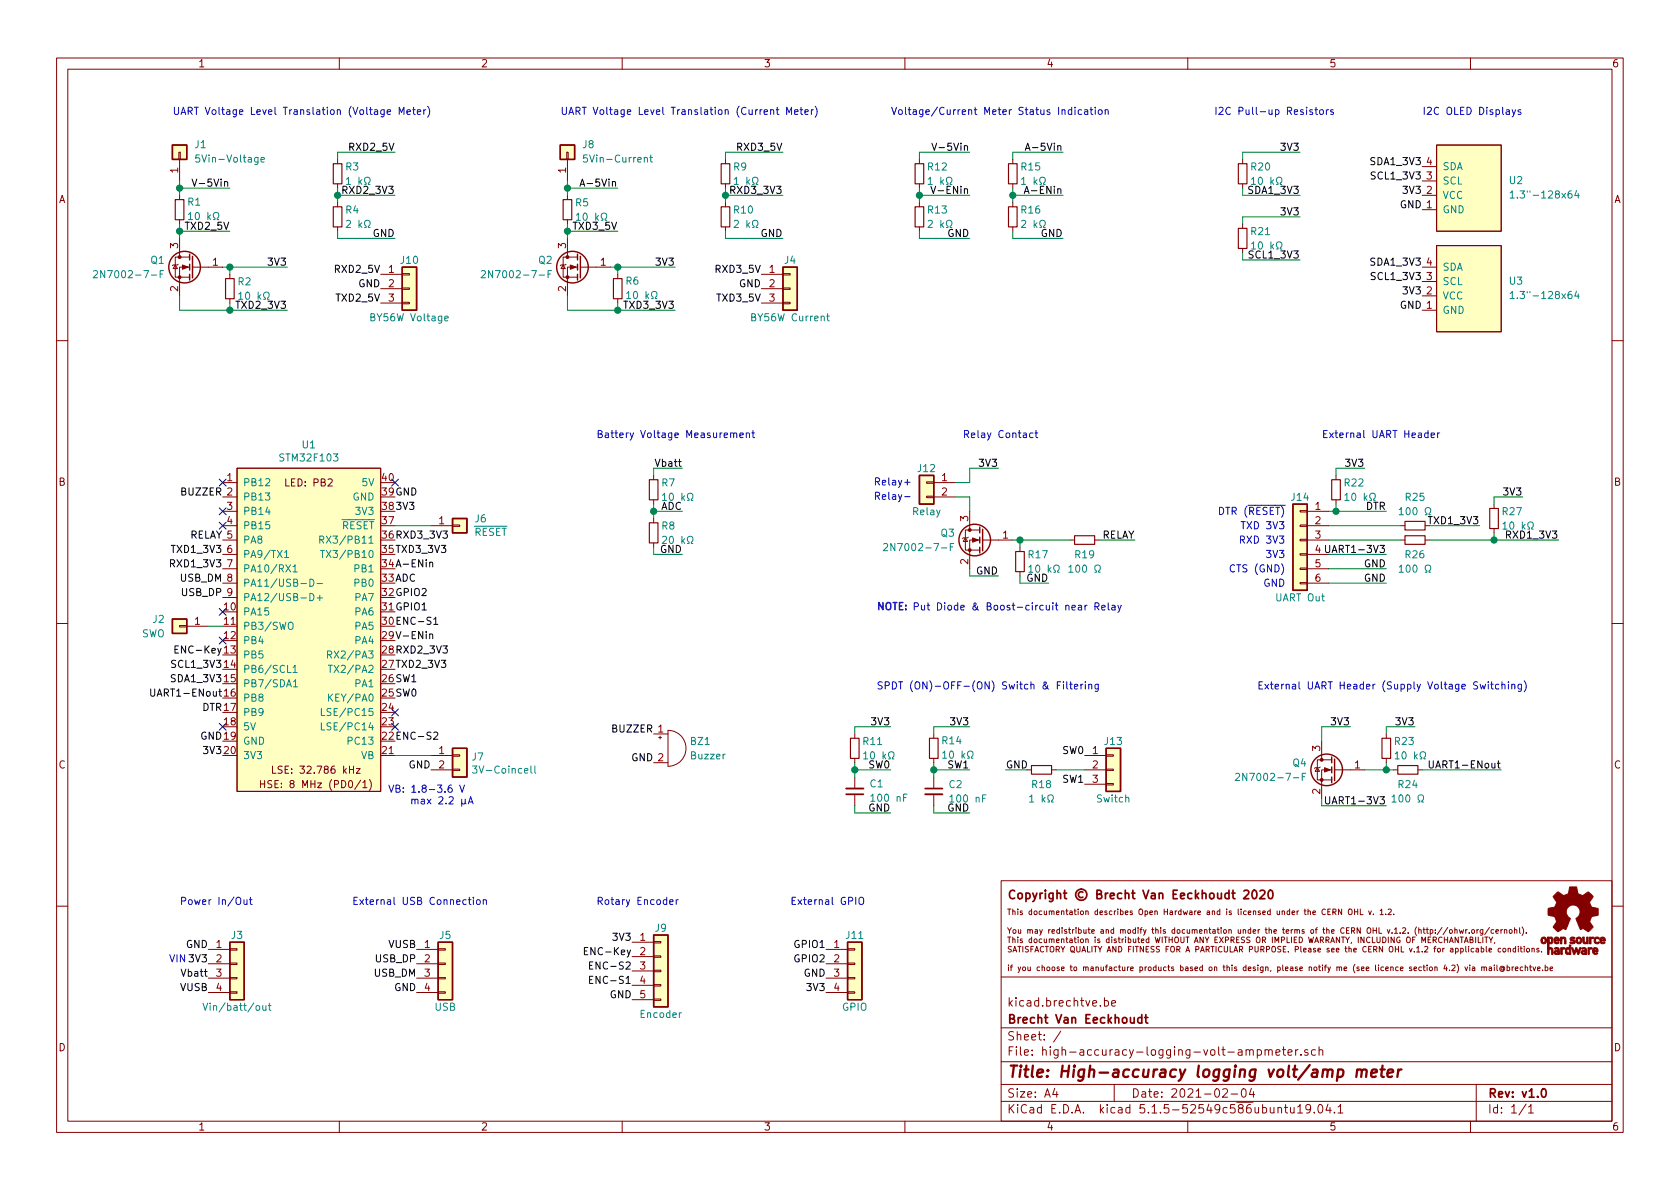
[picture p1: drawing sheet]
EESchema Schematic File Version 4
EELAYER 30 0
EELAYER END
$Descr A4 11693 8268
encoding utf-8
Sheet 1 1
Title "High-accuracy logging volt/amp meter"
Date "2021-02-04"
Rev "v1.0"
Comp "Brecht Van Eeckhoudt"
Comment1 "kicad.brechtve.be"
Comment2 ""
Comment3 ""
Comment4 ""
$EndDescr
$Comp
L BrechtVE_Aesthetics:Symbol_OSHW-Logo_11.4x12mm G1
U 1 1
P 10950 6400
F 0 "G1" H 10950 6195 60  0001 C CNN
F 1 "Symbol_OSHW-Logo_11.4x12mm" H 10950 6605 60  0001 C CNN
F 2 "BrechtVE_Aesthetics:OSHW-Logo_5.7x6mm_SolderMask" H 10950 6400 50  0001 C CNN
F 3 "" H 10950 6400 50  0001 C CNN
	1    10950 6400
	1    0    0    -1  
$EndComp
$Comp
L Connector_Generic:Conn_01x06 J14
U 1 1
P 9050 3750
F 0 "J14" H 9050 4050 50  0000 C CNN
F 1 "UART Out" H 9050 3350 50  0000 C CNN
F 2 "Connector_JST:JST_XH_B6B-XH-A_1x06_P2.50mm_Vertical" H 9050 3750 50  0001 C CNN
F 3 "~" H 9050 3750 50  0001 C CNN
	1    9050 3750
	-1   0    0    -1  
$EndComp
$Comp
L Connector_Generic:Conn_01x04 J5
U 1 1
P 3100 6700
F 0 "J5" H 3100 6900 50  0000 C CNN
F 1 "USB" H 3100 6400 50  0000 C CNN
F 2 "Connector_JST:JST_XH_B4B-XH-A_1x04_P2.50mm_Vertical" H 3100 6700 50  0001 C CNN
F 3 "~" H 3100 6700 50  0001 C CNN
	1    3100 6700
	1    0    0    -1  
$EndComp
$Comp
L Connector_Generic:Conn_01x01 J6
U 1 1
P 3200 3650
F 0 "J6" H 3300 3700 50  0000 L CNN
F 1 "~RESET" H 3300 3600 50  0000 L CNN
F 2 "Connector_PinHeader_2.54mm:PinHeader_1x01_P2.54mm_Vertical" H 3200 3650 50  0001 C CNN
F 3 "~" H 3200 3650 50  0001 C CNN
	1    3200 3650
	1    0    0    -1  
$EndComp
Text Label 1550 4050 2    50   ~ 0
USB_DM
Text Label 1550 4150 2    50   ~ 0
USB_DP
Text Label 2900 6700 2    50   ~ 0
USB_DP
Text Label 2900 6800 2    50   ~ 0
USB_DM
Text Label 2900 6900 2    50   ~ 0
GND
Text Label 1550 3850 2    50   ~ 0
TXD1_3V3
Text Label 1550 3950 2    50   ~ 0
RXD1_3V3
Text Label 2750 3450 0    50   ~ 0
GND
Text Label 2750 3550 0    50   ~ 0
3V3
Text Label 1550 5250 2    50   ~ 0
3V3
Text Label 2750 4650 0    50   ~ 0
TXD2_3V3
Text Label 2750 4550 0    50   ~ 0
RXD2_3V3
Text Label 2750 3750 0    50   ~ 0
RXD3_3V3
Text Label 2750 3850 0    50   ~ 0
TXD3_3V3
Text Label 2000 2150 2    50   ~ 0
TXD2_3V3
Text Label 10300 3650 2    50   ~ 0
TXD1_3V3
Text Label 10850 3750 2    50   ~ 0
RXD1_3V3
Text Label 9650 3950 2    50   ~ 0
GND
Text Label 1550 5150 2    50   ~ 0
GND
Text Label 9650 4050 2    50   ~ 0
GND
$Comp
L Connector_Generic:Conn_01x01 J2
U 1 1
P 1250 4350
F 0 "J2" H 1350 4400 50  0000 L CNN
F 1 "SWO" H 1350 4300 50  0000 L CNN
F 2 "Connector_PinHeader_2.54mm:PinHeader_1x01_P2.54mm_Vertical" H 1250 4350 50  0001 C CNN
F 3 "~" H 1250 4350 50  0001 C CNN
	1    1250 4350
	-1   0    0    -1  
$EndComp
Wire Wire Line
	1450 4350 1550 4350
Wire Wire Line
	2750 3650 3000 3650
Text Label 1550 4650 2    50   ~ 0
SCL1_3V3
Text Label 1550 4750 2    50   ~ 0
SDA1_3V3
Text Label 2900 6600 2    50   ~ 0
VUSB
$Comp
L Connector_Generic:Conn_01x03 J13
U 1 1
P 7750 5350
F 0 "J13" H 7750 5550 50  0000 C CNN
F 1 "Switch" H 7750 5150 50  0000 C CNN
F 2 "Connector_JST:JST_XH_B3B-XH-A_1x03_P2.50mm_Vertical" H 7750 5350 50  0001 C CNN
F 3 "~" H 7750 5350 50  0001 C CNN
	1    7750 5350
	1    0    0    -1  
$EndComp
Text Label 9900 1250 2    50   ~ 0
SCL1_3V3
Text Label 9900 1950 2    50   ~ 0
SCL1_3V3
Text Label 9900 2050 2    50   ~ 0
3V3
Text Label 9900 1350 2    50   ~ 0
3V3
Text Label 9900 1450 2    50   ~ 0
GND
Text Label 9900 2150 2    50   ~ 0
GND
Text Label 9900 1850 2    50   ~ 0
SDA1_3V3
Text Label 9900 1150 2    50   ~ 0
SDA1_3V3
$Comp
L high-accuracy-logging-volt-ampmeter:1.3"-128x64-I2C-OLED U2
U 1 1
P 10300 1300
F 0 "U2" V 10350 1100 50  0000 R CNN
F 1 "1.3\"-128x64" V 10250 1100 50  0000 R CNN
F 2 "high-accuracy-logging-volt-ampmeter:1.3INCH-128x64-I2C-OLED-NoHoles" H 10250 1300 50  0001 C CNN
F 3 "" H 10250 1300 50  0001 C CNN
	1    10300 1300
	0    -1   -1   0   
$EndComp
$Comp
L high-accuracy-logging-volt-ampmeter:STM32F103 U1
U 1 1
P 2150 4350
F 0 "U1" H 2150 5615 50  0000 C CNN
F 1 "STM32F103" H 2150 5524 50  0000 C CNN
F 2 "high-accuracy-logging-volt-ampmeter:STM32F103" H 2150 4350 50  0001 C CNN
F 3 "" H 2150 4350 50  0001 C CNN
	1    2150 4350
	1    0    0    -1  
$EndComp
$Comp
L high-accuracy-logging-volt-ampmeter:1.3"-128x64-I2C-OLED U3
U 1 1
P 10300 2000
F 0 "U3" V 10350 1800 50  0000 R CNN
F 1 "1.3\"-128x64" V 10250 1800 50  0000 R CNN
F 2 "high-accuracy-logging-volt-ampmeter:1.3INCH-128x64-I2C-OLED-NoHoles" H 10250 2000 50  0001 C CNN
F 3 "" H 10250 2000 50  0001 C CNN
	1    10300 2000
	0    -1   -1   0   
$EndComp
$Comp
L Device:R_Small R20
U 1 1
P 8650 1200
F 0 "R20" H 8700 1250 50  0000 L CNN
F 1 "10 kΩ" H 8700 1150 50  0000 L CNN
F 2 "Resistor_SMD:R_0805_2012Metric_Pad1.15x1.40mm_HandSolder" H 8650 1200 50  0001 C CNN
F 3 "~" H 8650 1200 50  0001 C CNN
	1    8650 1200
	1    0    0    -1  
$EndComp
$Comp
L Device:R_Small R21
U 1 1
P 8650 1650
F 0 "R21" H 8700 1700 50  0000 L CNN
F 1 "10 kΩ" H 8700 1600 50  0000 L CNN
F 2 "Resistor_SMD:R_0805_2012Metric_Pad1.15x1.40mm_HandSolder" H 8650 1650 50  0001 C CNN
F 3 "~" H 8650 1650 50  0001 C CNN
	1    8650 1650
	1    0    0    -1  
$EndComp
Text Label 9050 1050 2    50   ~ 0
3V3
Text Label 9050 1500 2    50   ~ 0
3V3
Text Label 9050 1350 2    50   ~ 0
SDA1_3V3
Text Label 9050 1800 2    50   ~ 0
SCL1_3V3
$Comp
L Device:R_Small R25
U 1 1
P 9850 3650
F 0 "R25" V 9650 3650 50  0000 C CNN
F 1 "100 Ω" V 9750 3650 50  0000 C CNN
F 2 "Resistor_SMD:R_0805_2012Metric_Pad1.15x1.40mm_HandSolder" H 9850 3650 50  0001 C CNN
F 3 "~" H 9850 3650 50  0001 C CNN
	1    9850 3650
	0    1    1    0   
$EndComp
$Comp
L Device:R_Small R27
U 1 1
P 10400 3600
F 0 "R27" H 10450 3650 50  0000 L CNN
F 1 "10 kΩ" H 10450 3550 50  0000 L CNN
F 2 "Resistor_SMD:R_0805_2012Metric_Pad1.15x1.40mm_HandSolder" H 10400 3600 50  0001 C CNN
F 3 "~" H 10400 3600 50  0001 C CNN
	1    10400 3600
	1    0    0    -1  
$EndComp
Text Label 10600 3450 2    50   ~ 0
3V3
$Comp
L Device:R_Small R26
U 1 1
P 9850 3750
F 0 "R26" V 9950 3750 50  0000 C CNN
F 1 "100 Ω" V 10050 3750 50  0000 C CNN
F 2 "Resistor_SMD:R_0805_2012Metric_Pad1.15x1.40mm_HandSolder" H 9850 3750 50  0001 C CNN
F 3 "~" H 9850 3750 50  0001 C CNN
	1    9850 3750
	0    -1   1    0   
$EndComp
$Comp
L Transistor_FET:2N7002 Q4
U 1 1
P 9300 5350
F 0 "Q4" H 9500 5400 50  0000 L CNN
F 1 "2N7002-7-F" H 9500 5300 50  0000 L CNN
F 2 "Package_TO_SOT_SMD:SOT-23_Handsoldering" H 9500 5275 50  0001 L CIN
F 3 "https://www.mouser.be/datasheet/2/115/2N7002-1591994.pdf" H 9300 5350 50  0001 L CNN
	1    9300 5350
	-1   0    0    -1  
$EndComp
Text Label 9400 5050 2    50   ~ 0
3V3
$Comp
L Device:R_Small R3
U 1 1
P 2350 1200
F 0 "R3" H 2400 1250 50  0000 L CNN
F 1 "1 kΩ" H 2400 1150 50  0000 L CNN
F 2 "Resistor_SMD:R_0805_2012Metric_Pad1.15x1.40mm_HandSolder" H 2350 1200 50  0001 C CNN
F 3 "~" H 2350 1200 50  0001 C CNN
	1    2350 1200
	1    0    0    -1  
$EndComp
$Comp
L Device:R_Small R4
U 1 1
P 2350 1500
F 0 "R4" H 2400 1550 50  0000 L CNN
F 1 "2 kΩ" H 2400 1450 50  0000 L CNN
F 2 "Resistor_SMD:R_0805_2012Metric_Pad1.15x1.40mm_HandSolder" H 2350 1500 50  0001 C CNN
F 3 "~" H 2350 1500 50  0001 C CNN
	1    2350 1500
	1    0    0    -1  
$EndComp
Text Label 2750 1650 2    50   ~ 0
GND
Wire Wire Line
	2350 1400 2350 1350
Text Label 2750 1050 2    50   ~ 0
RXD2_5V
Text Label 2750 1350 2    50   ~ 0
RXD2_3V3
$Comp
L Device:R_Small R9
U 1 1
P 5050 1200
F 0 "R9" H 5100 1250 50  0000 L CNN
F 1 "1 kΩ" H 5100 1150 50  0000 L CNN
F 2 "Resistor_SMD:R_0805_2012Metric_Pad1.15x1.40mm_HandSolder" H 5050 1200 50  0001 C CNN
F 3 "~" H 5050 1200 50  0001 C CNN
	1    5050 1200
	1    0    0    -1  
$EndComp
$Comp
L Device:R_Small R10
U 1 1
P 5050 1500
F 0 "R10" H 5100 1550 50  0000 L CNN
F 1 "2 kΩ" H 5100 1450 50  0000 L CNN
F 2 "Resistor_SMD:R_0805_2012Metric_Pad1.15x1.40mm_HandSolder" H 5050 1500 50  0001 C CNN
F 3 "~" H 5050 1500 50  0001 C CNN
	1    5050 1500
	1    0    0    -1  
$EndComp
Text Label 5450 1650 2    50   ~ 0
GND
Wire Wire Line
	5050 1400 5050 1350
Text Label 5450 1050 2    50   ~ 0
RXD3_5V
Text Label 5450 1350 2    50   ~ 0
RXD3_3V3
$Comp
L Transistor_FET:2N7002 Q1
U 1 1
P 1350 1850
F 0 "Q1" H 1550 1900 50  0000 L CNN
F 1 "2N7002-7-F" H 1550 1800 50  0000 L CNN
F 2 "Package_TO_SOT_SMD:SOT-23_Handsoldering" H 1550 1775 50  0001 L CIN
F 3 "https://www.mouser.be/datasheet/2/115/2N7002-1591994.pdf" H 1350 1850 50  0001 L CNN
	1    1350 1850
	-1   0    0    -1  
$EndComp
$Comp
L Device:R_Small R2
U 1 1
P 1600 2000
F 0 "R2" H 1650 2050 50  0000 L CNN
F 1 "10 kΩ" H 1650 1950 50  0000 L CNN
F 2 "Resistor_SMD:R_0805_2012Metric_Pad1.15x1.40mm_HandSolder" H 1600 2000 50  0001 C CNN
F 3 "~" H 1600 2000 50  0001 C CNN
	1    1600 2000
	1    0    0    -1  
$EndComp
Text Label 1600 1600 2    50   ~ 0
TXD2_5V
Text Label 4700 2150 2    50   ~ 0
TXD3_3V3
$Comp
L Device:R_Small R5
U 1 1
P 3950 1450
F 0 "R5" H 4000 1500 50  0000 L CNN
F 1 "10 kΩ" H 4000 1400 50  0000 L CNN
F 2 "Resistor_SMD:R_0805_2012Metric_Pad1.15x1.40mm_HandSolder" H 3950 1450 50  0001 C CNN
F 3 "~" H 3950 1450 50  0001 C CNN
	1    3950 1450
	1    0    0    -1  
$EndComp
Text Label 4300 1600 2    50   ~ 0
TXD3_5V
$Comp
L Connector_Generic:Conn_01x01 J1
U 1 1
P 1250 1050
F 0 "J1" V 1300 1150 50  0000 L CNN
F 1 "5Vin-Voltage" V 1200 1150 50  0000 L CNN
F 2 "Connector_PinHeader_2.54mm:PinHeader_1x01_P2.54mm_Vertical" H 1250 1050 50  0001 C CNN
F 3 "~" H 1250 1050 50  0001 C CNN
	1    1250 1050
	0    1    -1   0   
$EndComp
$Comp
L Connector_Generic:Conn_01x01 J8
U 1 1
P 3950 1050
F 0 "J8" V 4000 1150 50  0000 L CNN
F 1 "5Vin-Current" V 3900 1150 50  0000 L CNN
F 2 "Connector_PinHeader_2.54mm:PinHeader_1x01_P2.54mm_Vertical" H 3950 1050 50  0001 C CNN
F 3 "~" H 3950 1050 50  0001 C CNN
	1    3950 1050
	0    1    -1   0   
$EndComp
Wire Wire Line
	9200 5550 9200 5600
Wire Wire Line
	9750 3650 9250 3650
Wire Wire Line
	9750 3750 9250 3750
$Comp
L Connector_Generic:Conn_01x02 J12
U 1 1
P 6450 3350
F 0 "J12" H 6450 3450 50  0000 C CNN
F 1 "Relay" H 6450 3150 50  0000 C CNN
F 2 "Connector_JST:JST_XH_B2B-XH-A_1x02_P2.50mm_Vertical" H 6450 3350 50  0001 C CNN
F 3 "~" H 6450 3350 50  0001 C CNN
	1    6450 3350
	-1   0    0    -1  
$EndComp
$Comp
L Connector_Generic:Conn_01x04 J3
U 1 1
P 1650 6700
F 0 "J3" H 1650 6900 50  0000 C CNN
F 1 "Vin/batt/out" H 1650 6400 50  0000 C CNN
F 2 "Connector_JST:JST_XH_B4B-XH-A_1x04_P2.50mm_Vertical" H 1650 6700 50  0001 C CNN
F 3 "~" H 1650 6700 50  0001 C CNN
	1    1650 6700
	1    0    0    -1  
$EndComp
$Comp
L Connector_Generic:Conn_01x04 J11
U 1 1
P 5950 6700
F 0 "J11" H 5950 6900 50  0000 C CNN
F 1 "GPIO" H 5950 6400 50  0000 C CNN
F 2 "Connector_JST:JST_XH_B4B-XH-A_1x04_P2.50mm_Vertical" H 5950 6700 50  0001 C CNN
F 3 "~" H 5950 6700 50  0001 C CNN
	1    5950 6700
	1    0    0    -1  
$EndComp
Text Label 1550 4950 2    50   ~ 0
DTR
Text Label 9650 3550 2    50   ~ 0
DTR
Text Label 5750 6900 2    50   ~ 0
3V3
Text Label 5750 6800 2    50   ~ 0
GND
Text Label 1550 4550 2    50   ~ 0
ENC-Key
Text Label 2750 5150 0    50   ~ 0
ENC-S2
Text Label 2750 4350 0    50   ~ 0
ENC-S1
Text Label 7550 5250 2    50   ~ 0
SW0
Text Label 7550 5450 2    50   ~ 0
SW1
Text Label 2750 4850 0    50   ~ 0
SW0
Text Label 2750 4750 0    50   ~ 0
SW1
Text Label 6950 4000 2    50   ~ 0
GND
$Comp
L Device:R_Small R17
U 1 1
P 7100 3900
F 0 "R17" H 7150 3950 50  0000 L CNN
F 1 "10 kΩ" H 7150 3850 50  0000 L CNN
F 2 "Resistor_SMD:R_0805_2012Metric_Pad1.15x1.40mm_HandSolder" H 7100 3900 50  0001 C CNN
F 3 "~" H 7100 3900 50  0001 C CNN
	1    7100 3900
	1    0    0    -1  
$EndComp
$Comp
L Device:R_Small R23
U 1 1
P 9650 5200
F 0 "R23" H 9700 5250 50  0000 L CNN
F 1 "10 kΩ" H 9700 5150 50  0000 L CNN
F 2 "Resistor_SMD:R_0805_2012Metric_Pad1.15x1.40mm_HandSolder" H 9650 5200 50  0001 C CNN
F 3 "~" H 9650 5200 50  0001 C CNN
	1    9650 5200
	1    0    0    -1  
$EndComp
Connection ~ 9650 5350
Wire Wire Line
	9650 5350 9500 5350
Text Label 7300 4050 2    50   ~ 0
GND
Wire Wire Line
	7050 3750 7100 3750
Text Label 7900 3750 2    50   ~ 0
RELAY
Text Label 1550 3750 2    50   ~ 0
RELAY
$Comp
L Device:R_Small R14
U 1 1
P 6500 5200
F 0 "R14" H 6550 5150 50  0000 L CNN
F 1 "10 kΩ" H 6550 5250 50  0000 L CNN
F 2 "Resistor_SMD:R_0805_2012Metric_Pad1.15x1.40mm_HandSolder" H 6500 5200 50  0001 C CNN
F 3 "~" H 6500 5200 50  0001 C CNN
	1    6500 5200
	1    0    0    1   
$EndComp
$Comp
L Device:R_Small R11
U 1 1
P 5950 5200
F 0 "R11" H 6000 5250 50  0000 L CNN
F 1 "10 kΩ" H 6000 5150 50  0000 L CNN
F 2 "Resistor_SMD:R_0805_2012Metric_Pad1.15x1.40mm_HandSolder" H 5950 5200 50  0001 C CNN
F 3 "~" H 5950 5200 50  0001 C CNN
	1    5950 5200
	1    0    0    -1  
$EndComp
Text Label 6750 5050 2    50   ~ 0
3V3
Text Label 6200 5050 2    50   ~ 0
3V3
$Comp
L Device:Buzzer BZ1
U 1 1
P 4650 5200
F 0 "BZ1" H 4800 5250 50  0000 L CNN
F 1 "Buzzer" H 4800 5150 50  0000 L CNN
F 2 "Buzzer_Beeper:Buzzer_12x9.5RM7.6" V 4625 5300 50  0001 C CNN
F 3 "~" V 4625 5300 50  0001 C CNN
	1    4650 5200
	1    0    0    -1  
$EndComp
Text Label 4550 5300 2    50   ~ 0
GND
Text Label 1550 3450 2    50   ~ 0
BUZZER
Text Label 4550 5100 2    50   ~ 0
BUZZER
$Comp
L Device:C_Small C1
U 1 1
P 5950 5500
F 0 "C1" H 6050 5450 50  0000 L CNN
F 1 "100 nF" H 6050 5550 50  0000 L CNN
F 2 "Capacitor_SMD:C_0805_2012Metric_Pad1.15x1.40mm_HandSolder" H 5950 5500 50  0001 C CNN
F 3 "~" H 5950 5500 50  0001 C CNN
	1    5950 5500
	1    0    0    1   
$EndComp
$Comp
L Device:C_Small C2
U 1 1
P 6500 5500
F 0 "C2" H 6600 5550 50  0000 L CNN
F 1 "100 nF" H 6600 5450 50  0000 L CNN
F 2 "Capacitor_SMD:C_0805_2012Metric_Pad1.15x1.40mm_HandSolder" H 6500 5500 50  0001 C CNN
F 3 "~" H 6500 5500 50  0001 C CNN
	1    6500 5500
	1    0    0    -1  
$EndComp
Text Label 6750 5650 2    50   ~ 0
GND
Text Label 6200 5650 2    50   ~ 0
GND
$Comp
L Device:R_Small R19
U 1 1
P 7550 3750
F 0 "R19" V 7650 3750 50  0000 C CNN
F 1 "100 Ω" V 7750 3750 50  0000 C CNN
F 2 "Resistor_SMD:R_0805_2012Metric_Pad1.15x1.40mm_HandSolder" H 7550 3750 50  0001 C CNN
F 3 "~" H 7550 3750 50  0001 C CNN
	1    7550 3750
	0    1    1    0   
$EndComp
$Comp
L Device:R_Small R24
U 1 1
P 9800 5350
F 0 "R24" V 9900 5350 50  0000 C CNN
F 1 "100 Ω" V 10000 5350 50  0000 C CNN
F 2 "Resistor_SMD:R_0805_2012Metric_Pad1.15x1.40mm_HandSolder" H 9800 5350 50  0001 C CNN
F 3 "~" H 9800 5350 50  0001 C CNN
	1    9800 5350
	0    1    1    0   
$EndComp
Wire Wire Line
	9700 5350 9650 5350
$Comp
L Device:R_Small R18
U 1 1
P 7250 5350
F 0 "R18" V 7350 5350 50  0000 C CNN
F 1 "1 kΩ" V 7450 5350 50  0000 C CNN
F 2 "Resistor_SMD:R_0805_2012Metric_Pad1.15x1.40mm_HandSolder" H 7250 5350 50  0001 C CNN
F 3 "~" H 7250 5350 50  0001 C CNN
	1    7250 5350
	0    1    1    0   
$EndComp
Wire Wire Line
	10450 5350 9900 5350
$Comp
L Device:R_Small R22
U 1 1
P 9300 3400
F 0 "R22" H 9350 3450 50  0000 L CNN
F 1 "10 kΩ" H 9350 3350 50  0000 L CNN
F 2 "Resistor_SMD:R_0805_2012Metric_Pad1.15x1.40mm_HandSolder" H 9300 3400 50  0001 C CNN
F 3 "~" H 9300 3400 50  0001 C CNN
	1    9300 3400
	1    0    0    -1  
$EndComp
Text Label 9500 3250 2    50   ~ 0
3V3
Text Label 9850 5050 2    50   ~ 0
3V3
Text Label 5750 6600 2    50   ~ 0
GPIO1
Text Label 5750 6700 2    50   ~ 0
GPIO2
Text Label 2750 4250 0    50   ~ 0
GPIO1
Text Label 2750 4150 0    50   ~ 0
GPIO2
$Comp
L Device:R_Small R7
U 1 1
P 4550 3400
F 0 "R7" H 4600 3450 50  0000 L CNN
F 1 "10 kΩ" H 4600 3350 50  0000 L CNN
F 2 "Resistor_SMD:R_0805_2012Metric_Pad1.15x1.40mm_HandSolder" H 4550 3400 50  0001 C CNN
F 3 "~" H 4550 3400 50  0001 C CNN
	1    4550 3400
	1    0    0    -1  
$EndComp
$Comp
L Device:R_Small R8
U 1 1
P 4550 3700
F 0 "R8" H 4600 3750 50  0000 L CNN
F 1 "20 kΩ" H 4600 3650 50  0000 L CNN
F 2 "Resistor_SMD:R_0805_2012Metric_Pad1.15x1.40mm_HandSolder" H 4550 3700 50  0001 C CNN
F 3 "~" H 4550 3700 50  0001 C CNN
	1    4550 3700
	1    0    0    -1  
$EndComp
Text Label 4750 3850 2    50   ~ 0
GND
Wire Wire Line
	4550 3600 4550 3550
Text Label 4750 3550 2    50   ~ 0
ADC
Text Label 2750 4050 0    50   ~ 0
ADC
NoConn ~ 1550 3550
NoConn ~ 1550 3650
NoConn ~ 1550 3350
NoConn ~ 1550 4250
NoConn ~ 1550 4450
NoConn ~ 2750 4950
Text Label 4700 1850 2    50   ~ 0
3V3
Text Label 2000 1850 2    50   ~ 0
3V3
$Comp
L Device:R_Small R12
U 1 1
P 6400 1200
F 0 "R12" H 6450 1250 50  0000 L CNN
F 1 "1 kΩ" H 6450 1150 50  0000 L CNN
F 2 "Resistor_SMD:R_0805_2012Metric_Pad1.15x1.40mm_HandSolder" H 6400 1200 50  0001 C CNN
F 3 "~" H 6400 1200 50  0001 C CNN
	1    6400 1200
	1    0    0    -1  
$EndComp
$Comp
L Device:R_Small R13
U 1 1
P 6400 1500
F 0 "R13" H 6450 1550 50  0000 L CNN
F 1 "2 kΩ" H 6450 1450 50  0000 L CNN
F 2 "Resistor_SMD:R_0805_2012Metric_Pad1.15x1.40mm_HandSolder" H 6400 1500 50  0001 C CNN
F 3 "~" H 6400 1500 50  0001 C CNN
	1    6400 1500
	1    0    0    -1  
$EndComp
Text Label 6750 1650 2    50   ~ 0
GND
Wire Wire Line
	6400 1400 6400 1350
$Comp
L Device:R_Small R15
U 1 1
P 7050 1200
F 0 "R15" H 7100 1250 50  0000 L CNN
F 1 "1 kΩ" H 7100 1150 50  0000 L CNN
F 2 "Resistor_SMD:R_0805_2012Metric_Pad1.15x1.40mm_HandSolder" H 7050 1200 50  0001 C CNN
F 3 "~" H 7050 1200 50  0001 C CNN
	1    7050 1200
	1    0    0    -1  
$EndComp
$Comp
L Device:R_Small R16
U 1 1
P 7050 1500
F 0 "R16" H 7100 1550 50  0000 L CNN
F 1 "2 kΩ" H 7100 1450 50  0000 L CNN
F 2 "Resistor_SMD:R_0805_2012Metric_Pad1.15x1.40mm_HandSolder" H 7050 1500 50  0001 C CNN
F 3 "~" H 7050 1500 50  0001 C CNN
	1    7050 1500
	1    0    0    -1  
$EndComp
Text Label 7400 1650 2    50   ~ 0
GND
Wire Wire Line
	7050 1400 7050 1350
Text Label 1600 1300 2    50   ~ 0
V-5Vin
Text Label 4300 1300 2    50   ~ 0
A-5Vin
Text Label 6750 1050 2    50   ~ 0
V-5Vin
Text Label 7400 1050 2    50   ~ 0
A-5Vin
Text Label 2750 3950 0    50   ~ 0
A-ENin
Text Label 7400 1350 2    50   ~ 0
A-ENin
Text Label 2750 4450 0    50   ~ 0
V-ENin
Text Label 6750 1350 2    50   ~ 0
V-ENin
Wire Wire Line
	5050 1100 5050 1050
Wire Wire Line
	5050 1050 5450 1050
Wire Wire Line
	5050 1350 5450 1350
Connection ~ 5050 1350
Wire Wire Line
	5050 1350 5050 1300
Wire Wire Line
	5050 1600 5050 1650
Wire Wire Line
	5050 1650 5450 1650
Wire Wire Line
	2350 1350 2750 1350
Connection ~ 2350 1350
Wire Wire Line
	2350 1350 2350 1300
Wire Wire Line
	2350 1600 2350 1650
Wire Wire Line
	2350 1650 2750 1650
Wire Wire Line
	2350 1100 2350 1050
Wire Wire Line
	2350 1050 2750 1050
Wire Wire Line
	6400 1100 6400 1050
Wire Wire Line
	6400 1050 6750 1050
Wire Wire Line
	6400 1600 6400 1650
Wire Wire Line
	6400 1650 6750 1650
Wire Wire Line
	6400 1350 6750 1350
Connection ~ 6400 1350
Wire Wire Line
	6400 1350 6400 1300
Wire Wire Line
	7050 1100 7050 1050
Wire Wire Line
	7050 1050 7400 1050
Wire Wire Line
	7050 1350 7400 1350
Connection ~ 7050 1350
Wire Wire Line
	7050 1350 7050 1300
Wire Wire Line
	7050 1600 7050 1650
Wire Wire Line
	7050 1650 7400 1650
$Comp
L Device:R_Small R1
U 1 1
P 1250 1450
F 0 "R1" H 1300 1400 50  0000 L CNN
F 1 "10 kΩ" H 1300 1500 50  0000 L CNN
F 2 "Resistor_SMD:R_0805_2012Metric_Pad1.15x1.40mm_HandSolder" H 1250 1450 50  0001 C CNN
F 3 "~" H 1250 1450 50  0001 C CNN
	1    1250 1450
	1    0    0    1   
$EndComp
Wire Wire Line
	1250 1250 1250 1300
Wire Wire Line
	1250 1300 1600 1300
Connection ~ 1250 1300
Wire Wire Line
	1250 1300 1250 1350
Wire Wire Line
	3950 1250 3950 1300
Wire Wire Line
	3950 1300 4300 1300
Connection ~ 3950 1300
Wire Wire Line
	3950 1300 3950 1350
$Comp
L Device:R_Small R6
U 1 1
P 4300 2000
F 0 "R6" H 4350 1950 50  0000 L CNN
F 1 "10 kΩ" H 4350 2050 50  0000 L CNN
F 2 "Resistor_SMD:R_0805_2012Metric_Pad1.15x1.40mm_HandSolder" H 4300 2000 50  0001 C CNN
F 3 "~" H 4300 2000 50  0001 C CNN
	1    4300 2000
	1    0    0    1   
$EndComp
Wire Wire Line
	4550 3300 4550 3250
Wire Wire Line
	4550 3250 4750 3250
Wire Wire Line
	4550 3550 4750 3550
Connection ~ 4550 3550
Wire Wire Line
	4550 3550 4550 3500
Wire Wire Line
	4550 3800 4550 3850
Wire Wire Line
	4550 3850 4750 3850
Text Label 9650 3850 2    50   ~ 0
UART1-3V3
Text Label 1550 4850 2    50   ~ 0
UART1-ENout
Text Label 10450 5350 2    50   ~ 0
UART1-ENout
Text Label 9650 5600 2    50   ~ 0
UART1-3V3
Wire Wire Line
	9200 5150 9200 5050
Wire Wire Line
	9200 5050 9400 5050
Wire Wire Line
	9200 5600 9650 5600
Wire Wire Line
	9650 5300 9650 5350
Wire Wire Line
	9650 5100 9650 5050
Wire Wire Line
	9650 5050 9850 5050
Wire Wire Line
	9250 3550 9300 3550
Wire Wire Line
	9300 3550 9300 3500
Connection ~ 9300 3550
Wire Wire Line
	9300 3550 9650 3550
Wire Wire Line
	9300 3300 9300 3250
Wire Wire Line
	9300 3250 9500 3250
Wire Wire Line
	9250 3850 9650 3850
Wire Wire Line
	9250 3950 9650 3950
Wire Wire Line
	9250 4050 9650 4050
Text Notes 8950 3585 2    50   ~ 0
DTR (~RESET)
Text Notes 8950 4085 2    50   ~ 0
GND
Text Notes 8950 3985 2    50   ~ 0
CTS (GND)
Text Notes 8950 3885 2    50   ~ 0
3V3
Text Notes 8950 3785 2    50   ~ 0
RXD 3V3
Text Notes 8950 3685 2    50   ~ 0
TXD 3V3
Wire Wire Line
	9950 3750 10400 3750
Wire Wire Line
	9950 3650 10300 3650
Wire Wire Line
	10400 3700 10400 3750
Connection ~ 10400 3750
Wire Wire Line
	10400 3750 10850 3750
Wire Wire Line
	10400 3500 10400 3450
Wire Wire Line
	10400 3450 10600 3450
$Comp
L Connector_Generic:Conn_01x03 J4
U 1 1
P 5500 2000
F 0 "J4" H 5500 2200 50  0000 C CNN
F 1 "BY56W Current" H 5500 1800 50  0000 C CNN
F 2 "Connector_PinHeader_2.54mm:PinHeader_1x03_P2.54mm_Vertical" H 5500 2000 50  0001 C CNN
F 3 "~" H 5500 2000 50  0001 C CNN
	1    5500 2000
	1    0    0    -1  
$EndComp
Text Label 5300 2100 2    50   ~ 0
TXD3_5V
Text Label 5300 2000 2    50   ~ 0
GND
Text Label 5300 1900 2    50   ~ 0
RXD3_5V
Text Label 1450 6900 2    50   ~ 0
VUSB
Text Label 1450 6800 2    50   ~ 0
Vbatt
Text Label 1450 6600 2    50   ~ 0
GND
Text Label 4400 6850 2    50   ~ 0
ENC-S1
Text Label 4400 6750 2    50   ~ 0
ENC-S2
Text Label 4400 6650 2    50   ~ 0
ENC-Key
Text Label 4400 6950 2    50   ~ 0
GND
Text Label 4400 6550 2    50   ~ 0
3V3
$Comp
L Connector_Generic:Conn_01x05 J9
U 1 1
P 4600 6750
F 0 "J9" H 4600 7050 50  0000 C CNN
F 1 "Encoder" H 4600 6450 50  0000 C CNN
F 2 "Connector_JST:JST_XH_B5B-XH-A_1x05_P2.50mm_Vertical" H 4600 6750 50  0001 C CNN
F 3 "~" H 4600 6750 50  0001 C CNN
	1    4600 6750
	1    0    0    -1  
$EndComp
$Comp
L Transistor_FET:2N7002 Q3
U 1 1
P 6850 3750
F 0 "Q3" H 7050 3800 50  0000 L CNN
F 1 "2N7002-7-F" H 7050 3700 50  0000 L CNN
F 2 "Package_TO_SOT_SMD:SOT-23_Handsoldering" H 7050 3675 50  0001 L CIN
F 3 "https://www.mouser.be/datasheet/2/115/2N7002-1591994.pdf" H 6850 3750 50  0001 L CNN
	1    6850 3750
	-1   0    0    -1  
$EndComp
Wire Wire Line
	7100 4000 7100 4050
Wire Wire Line
	7100 4050 7300 4050
Wire Wire Line
	7100 3800 7100 3750
Wire Wire Line
	7100 3750 7450 3750
Connection ~ 7100 3750
Wire Wire Line
	6750 4000 6950 4000
Wire Wire Line
	6750 3950 6750 4000
Wire Wire Line
	7650 3750 7900 3750
Wire Wire Line
	8650 1100 8650 1050
Wire Wire Line
	8650 1050 9050 1050
Wire Wire Line
	8650 1300 8650 1350
Wire Wire Line
	8650 1350 9050 1350
Wire Wire Line
	8650 1550 8650 1500
Wire Wire Line
	8650 1500 9050 1500
Wire Wire Line
	8650 1750 8650 1800
Wire Wire Line
	8650 1800 9050 1800
Text Label 6200 5350 2    50   ~ 0
SW0
Wire Wire Line
	5950 5100 5950 5050
Wire Wire Line
	5950 5050 6200 5050
Wire Wire Line
	5950 5300 5950 5350
Wire Wire Line
	5950 5350 6200 5350
Connection ~ 5950 5350
Wire Wire Line
	5950 5350 5950 5400
Wire Wire Line
	5950 5600 5950 5650
Wire Wire Line
	5950 5650 6200 5650
Text Label 6750 5350 2    50   ~ 0
SW1
Wire Wire Line
	6500 5100 6500 5050
Wire Wire Line
	6500 5050 6750 5050
Wire Wire Line
	6500 5300 6500 5350
Wire Wire Line
	6500 5350 6750 5350
Connection ~ 6500 5350
Wire Wire Line
	6500 5350 6500 5400
Wire Wire Line
	6500 5600 6500 5650
Wire Wire Line
	6500 5650 6750 5650
Text Label 7000 5350 0    50   ~ 0
GND
Wire Wire Line
	7350 5350 7550 5350
Wire Wire Line
	7150 5350 7000 5350
Text Label 1450 6700 2    50   ~ 0
3V3
NoConn ~ 2750 3350
NoConn ~ 1550 5050
Wire Wire Line
	3950 1650 3950 1600
Wire Wire Line
	3950 1600 4300 1600
Connection ~ 3950 1600
Wire Wire Line
	3950 1600 3950 1550
$Comp
L Transistor_FET:2N7002 Q2
U 1 1
P 4050 1850
F 0 "Q2" H 4250 1900 50  0000 L CNN
F 1 "2N7002-7-F" H 4250 1800 50  0000 L CNN
F 2 "Package_TO_SOT_SMD:SOT-23_Handsoldering" H 4250 1775 50  0001 L CIN
F 3 "https://www.mouser.be/datasheet/2/115/2N7002-1591994.pdf" H 4050 1850 50  0001 L CNN
	1    4050 1850
	-1   0    0    -1  
$EndComp
Wire Wire Line
	3950 2150 4300 2150
Wire Wire Line
	3950 2050 3950 2150
Wire Wire Line
	4300 2100 4300 2150
Connection ~ 4300 2150
Wire Wire Line
	4300 2150 4700 2150
Wire Wire Line
	4250 1850 4300 1850
Wire Wire Line
	4300 1850 4300 1900
Wire Wire Line
	4300 1850 4700 1850
Connection ~ 4300 1850
Wire Wire Line
	1250 1550 1250 1600
Wire Wire Line
	1250 1600 1600 1600
Connection ~ 1250 1600
Wire Wire Line
	1250 1600 1250 1650
Wire Wire Line
	1550 1850 1600 1850
Wire Wire Line
	1600 1850 1600 1900
Wire Wire Line
	1600 1850 2000 1850
Connection ~ 1600 1850
Wire Wire Line
	1250 2050 1250 2150
Wire Wire Line
	1250 2150 1600 2150
Wire Wire Line
	1600 2150 1600 2100
Connection ~ 1600 2150
Wire Wire Line
	1600 2150 2000 2150
Text Notes 6350 3380 2    50   ~ 0
Relay+
Text Notes 6350 3480 2    50   ~ 0
Relay-
Text Notes 1300 6700 2    50   ~ 0
VIN
Text Notes 1200 800  0    50   ~ 0
UART Voltage Level Translation (Voltage Meter)
Text Notes 3900 800  0    50   ~ 0
UART Voltage Level Translation (Current Meter)
Text Notes 6200 800  0    50   ~ 0
Voltage/Current Meter Status Indication
Text Notes 9200 3050 0    50   ~ 0
External UART Header
Text Notes 8750 4800 0    50   ~ 0
External UART Header (Supply Voltage Switching)
Text Notes 6700 3050 0    50   ~ 0
Relay Contact
Text Notes 6100 4800 0    50   ~ 0
SPDT (ON)-OFF-(ON) Switch & Filtering
Text Notes 8450 800  0    50   ~ 0
I2C Pull-up Resistors
Text Notes 9900 800  0    50   ~ 0
I2C OLED Displays
Text Notes 4150 3050 0    50   ~ 0
Battery Voltage Measurement
Text Notes 1250 6300 0    50   ~ 0
Power In/Out
Text Notes 2450 6300 0    50   ~ 0
External USB Connection
Text Notes 4150 6300 0    50   ~ 0
Rotary Encoder
Text Notes 5500 6300 0    50   ~ 0
External GPIO
Text Label 6950 3250 2    50   ~ 0
3V3
Text Notes 6100 4250 0    50   ~ 10
NOTE:
Wire Wire Line
	6750 3450 6750 3550
Wire Wire Line
	6650 3450 6750 3450
Wire Wire Line
	6650 3350 6750 3350
Wire Wire Line
	6750 3350 6750 3250
Wire Wire Line
	6750 3250 6950 3250
Text Notes 6350 4250 0    50   ~ 0
Put Diode & Boost-circuit near Relay
Text Label 4750 3250 2    50   ~ 0
Vbatt
Text Label 3000 5350 2    50   ~ 0
GND
$Comp
L Connector_Generic:Conn_01x02 J7
U 1 1
P 3200 5250
F 0 "J7" H 3280 5242 50  0000 L CNN
F 1 "3V-Coincell" H 3280 5151 50  0000 L CNN
F 2 "Connector_PinHeader_2.54mm:PinHeader_1x02_P2.54mm_Vertical" H 3200 5250 50  0001 C CNN
F 3 "~" H 3200 5250 50  0001 C CNN
	1    3200 5250
	1    0    0    -1  
$EndComp
Wire Wire Line
	2750 5250 3000 5250
Text Notes 2700 5600 0    50   ~ 0
VB: 1.8-3.6 V\n    max 2.2 µA
NoConn ~ 2750 5050
$Comp
L Connector_Generic:Conn_01x03 J10
U 1 1
P 2850 2000
F 0 "J10" H 2850 2200 50  0000 C CNN
F 1 "BY56W Voltage" H 2850 1800 50  0000 C CNN
F 2 "Connector_PinHeader_2.54mm:PinHeader_1x03_P2.54mm_Vertical" H 2850 2000 50  0001 C CNN
F 3 "~" H 2850 2000 50  0001 C CNN
	1    2850 2000
	1    0    0    -1  
$EndComp
Text Label 2650 2100 2    50   ~ 0
TXD2_5V
Text Label 2650 2000 2    50   ~ 0
GND
Text Label 2650 1900 2    50   ~ 0
RXD2_5V
$EndSCHEMATC
